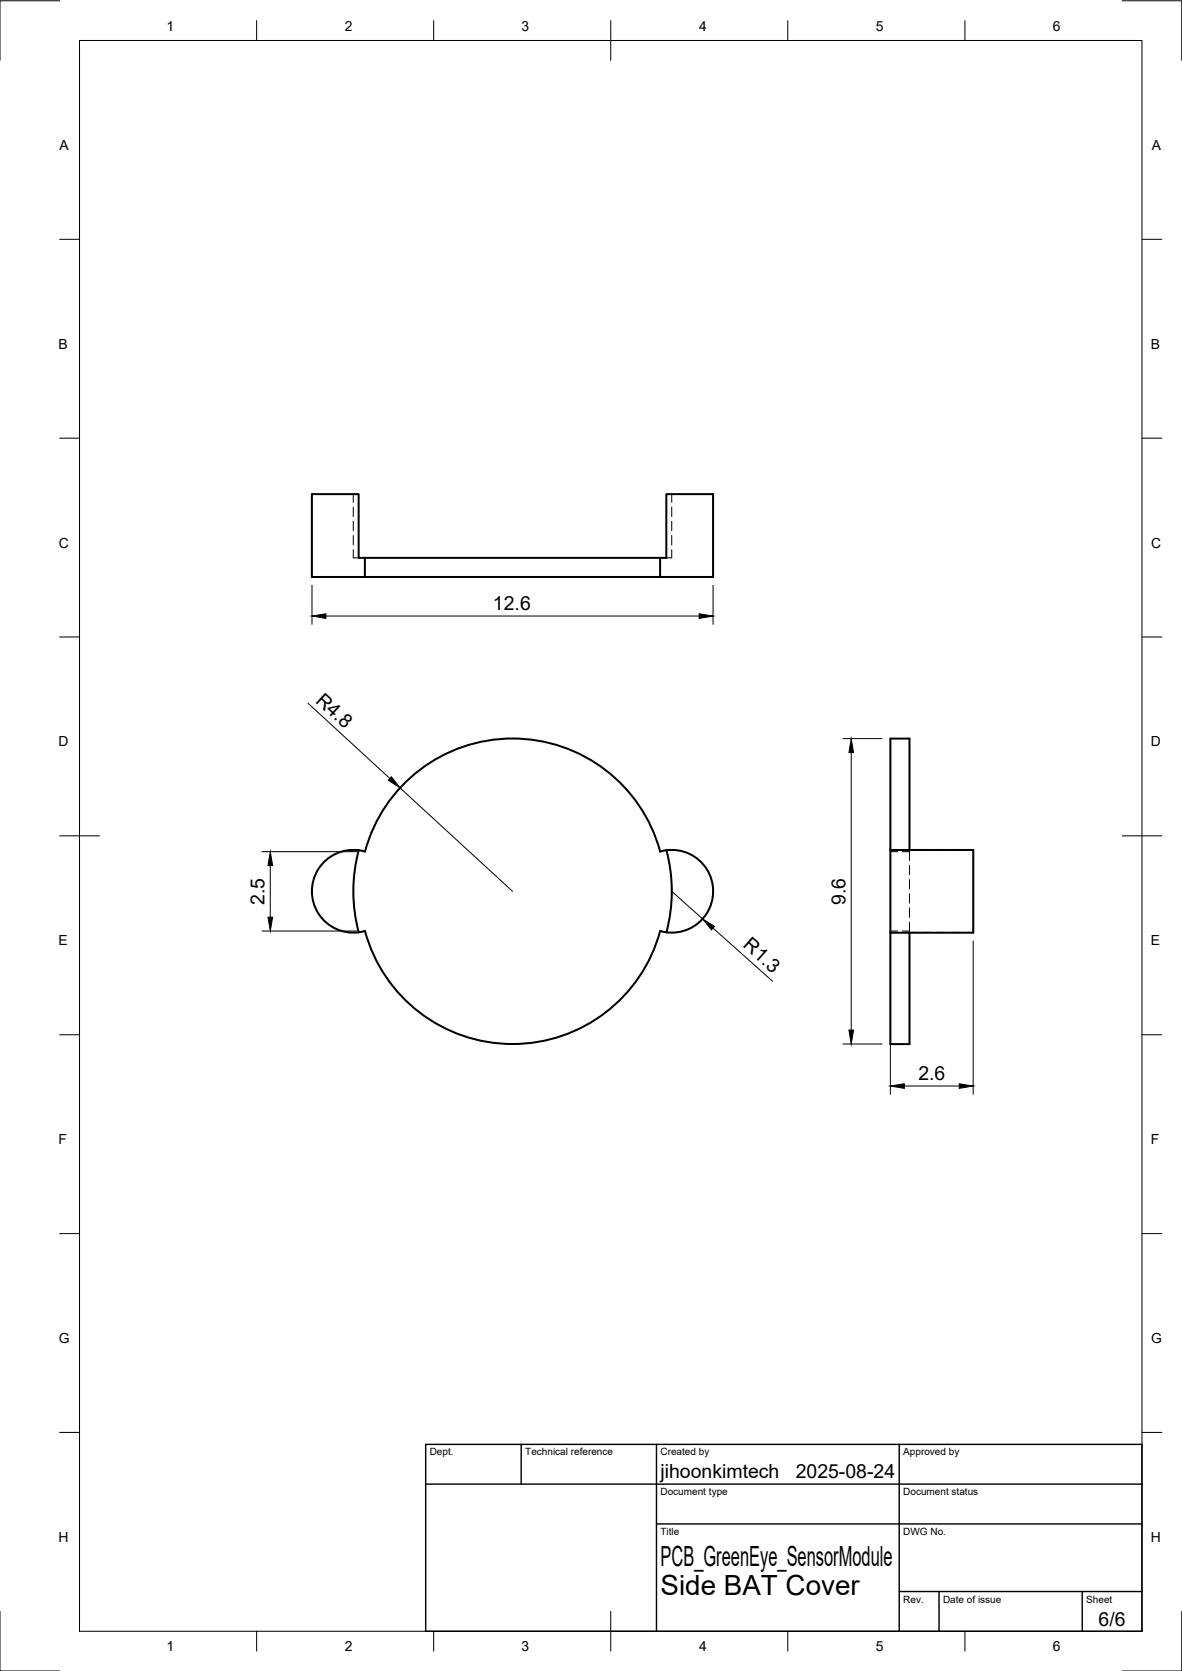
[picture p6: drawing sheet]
<svg xmlns="http://www.w3.org/2000/svg" width="297mm" height="420mm" viewBox="0 0 297 420" stroke-linecap="round" stroke-linejoin="round" font-family="sans-serif">
<!-- layer: Visible -->
<path d="M91.7 140.3v4.8h-13.3v-20.9h11.7v16.1h77.3v-16.1h11.8v20.9h-13.3M165.9 140.3v4.8h-74.2M90.1 213.8a10.4 10.4 0 0 0-11.7 10.3 10.4 10.4 0 0 0 11.7 10.3M90.1 213.8a40 40 0 0 0 0 20.6M167.5 213.8a10.4 10.4 0 0 1 11.7 10.3 10.4 10.4 0 0 1-11.7 10.3M167.5 213.8l-1.6 .3a38.4 38.4 0 0 0-37.1-28.4 38.4 38.4 0 0 0-37.1 28.4l-1.6-.3M167.5 213.8a40 40 0 0 1 0 20.6M223.8 213.7h20.8v20.8h-20.8M223.8 213.7v-28h4.8v28M223.8 213.7v20.8M167.5 234.4l-1.6-.3a38.4 38.4 0 0 1-37.1 28.4 38.4 38.4 0 0 1-37.1-28.4l-1.6 .3M223.8 234.5v28h4.8v-28" fill="none" stroke="#000" stroke-width=".51"/>
<!-- layer: Hidden -->
<g fill="none" stroke="#000" stroke-width=".25">
<path d="M88.8 138.2v2.1h1.3M88.8 124.2v2.1M88.8 127.5v2.4M88.8 131.1v2.4M88.8 134.6v2.4M168.8 138.2v2.1h-1.4M168.8 124.2v2.1M168.8 127.5v2.4M168.8 131.1v2.4M168.8 134.6v2.4M223.8 214.1h1.8M226.8 214.1h1.8"/>
<path d="M228.6 213.8v2.6M228.6 217.6v2.4M228.6 213.8h2M228.6 213.7v.1M231.8 213.8h2.4M235.4 213.8h2.4M239 213.8h2.3M242.5 213.8h2.1M223.8 234.1h1.8M226.8 234.1h1.8M228.6 221.1v2.4M228.6 224.7v2.4"/>
<path d="M228.6 228.3v2.4M228.6 231.9v2.5M228.6 234.4h2M228.6 234.4v.1M231.8 234.4h2.4M235.4 234.4h2.4M239 234.4h2.3M242.5 234.4h2.1"/>
</g>
<!-- layer: BORDER -->
<g fill="none" stroke="#000" stroke-width=".25">
<path d="M15 .2h-15v15M20 10.2h267v400h-267zM64.5 5.2v5M109 5.2v5M153.5 5.2v10M198 5.2v5M242.5 5.2v5M282 .2h15v15M15 60.2h5M287 60.2h5M15 110.2h5M287 110.2h5"/>
<path d="M15 160.2h5M287 160.2h5M15 210.2h10M282 210.2h10M15 260.2h5M287 260.2h5M15 310.2h5M287 310.2h5M15 360.2h5M287 360.2h5M0 405.2v15h15M64.5 410.2v5"/>
<path d="M109 410.2v5M153.5 405.2v10M198 410.2v5M242.5 410.2v5M297 405.2v15h-15"/>
</g>
<!-- layer: TITLEBLOCK -->
<path d="M107 363.2h180v47h-180zM107 373.2h180M131 363.2v10M165 363.2v47M226 363.2v47M165 383.2h122M226 400.2h61M236 400.2v10M272 400.2v10" fill="none" stroke="#000" stroke-width=".36"/>
<!-- layer: FD_Dimensions -->
<g fill="none" stroke="#000" stroke-width=".25">
<path d="M78.4 147.2v9.8M81.9 154.9h93.8M179.2 147.2v9.8M77.4 176.8l20.6 18.9M100.5 198.1l28.3 26M211.8 185.7h9.9M213.9 189.2v69.8M65.8 214.1h23.8M67.9 217.6v13M65.8 234.1h23.8M168.8 224.1l7.8 6.9M179.2 233.4l14.9 13.3"/>
<path d="M223.8 236.6v38.6M244.6 236.6v38.6M211.8 262.5h9.9M227.3 273.1h13.8"/>
</g>
<path d="M78.4 154.9l3.5-.6v1.2zM175.7 154.3l3.5 .6-3.5 .6zM98.4 195.3l2.1 2.8-2.9-1.9zM213.9 185.7l.6 3.5h-1.2zM67.9 214.1l.6 3.5h-1.1zM67.4 230.6h1.1l-.6 3.5zM176.6 231l3 1.9-.8 .9zM213.3 259h1.2l-.6 3.5zM223.8 273.1l3.5-.6v1.2zM241.1 272.5l3.5 .6-3.5 .6z" fill="#000" stroke="#000" stroke-width=".25"/>
<g font-size="7">
<text x="166" y="393.7">PCB_GreenEye_SensorModule</text>
<text x="166" y="401.2">Side BAT Cover</text>
</g>
<g font-size="4.9">
<text x="123.9" y="153.4">12.6</text>
<text x="79.1" y="176.4" transform="rotate(43 79.1 176.4)">R4.8</text>
<text x="66.5" y="227.5" transform="rotate(-90 66.5 227.5)">2.5</text>
<text x="212.4" y="227.5" transform="rotate(-90 212.4 227.5)">9.6</text>
<text x="186.5" y="238" transform="rotate(42 186.5 238)">R1.3</text>
<text x="230.8" y="271.6">2.6</text>
<text x="166" y="371.7">jihoonkimtech</text>
<text x="200" y="371.7">2025-08-24</text>
<text x="276.1" y="408.8">6/6</text>
</g>
<g font-size="3.5">
<text x="41.9" y="7.7">1</text>
<text x="86.6" y="7.7">2</text>
<text x="131.1" y="7.7">3</text>
<text x="175.7" y="7.7">4</text>
<text x="220.1" y="7.7">5</text>
<text x="264.6" y="7.7">6</text>
<text x="15" y="37.7">A</text>
<text x="289.5" y="37.7">A</text>
<text x="14.7" y="87.7">B</text>
<text x="289.2" y="87.7">B</text>
<text x="14.8" y="137.7">C</text>
<text x="289.3" y="137.7">C</text>
<text x="14.7" y="187.7">D</text>
<text x="289.2" y="187.7">D</text>
<text x="14.7" y="237.7">E</text>
<text x="289.2" y="237.7">E</text>
<text x="14.7" y="287.7">F</text>
<text x="289.2" y="287.7">F</text>
<text x="14.8" y="337.7">G</text>
<text x="289.3" y="337.7">G</text>
<text x="14.7" y="387.7">H</text>
<text x="289.2" y="387.7">H</text>
<text x="41.9" y="415.2">1</text>
<text x="86.6" y="415.2">2</text>
<text x="131.1" y="415.2">3</text>
<text x="175.7" y="415.2">4</text>
<text x="220.1" y="415.2">5</text>
<text x="264.6" y="415.2">6</text>
</g>
<g font-size="2.5">
<text x="108" y="366">Dept.</text>
<text x="132" y="366">Technical reference</text>
<text x="166" y="366">Created by</text>
<text x="227" y="366">Approved by</text>
<text x="166" y="376">Document type</text>
<text x="227" y="376">Document status</text>
<text x="166" y="386">Title</text>
<text x="227" y="386">DWG No.</text>
<text x="227" y="403">Rev.</text>
<text x="237" y="403">Date of issue</text>
<text x="273" y="403">Sheet</text>
</g>
</svg>
